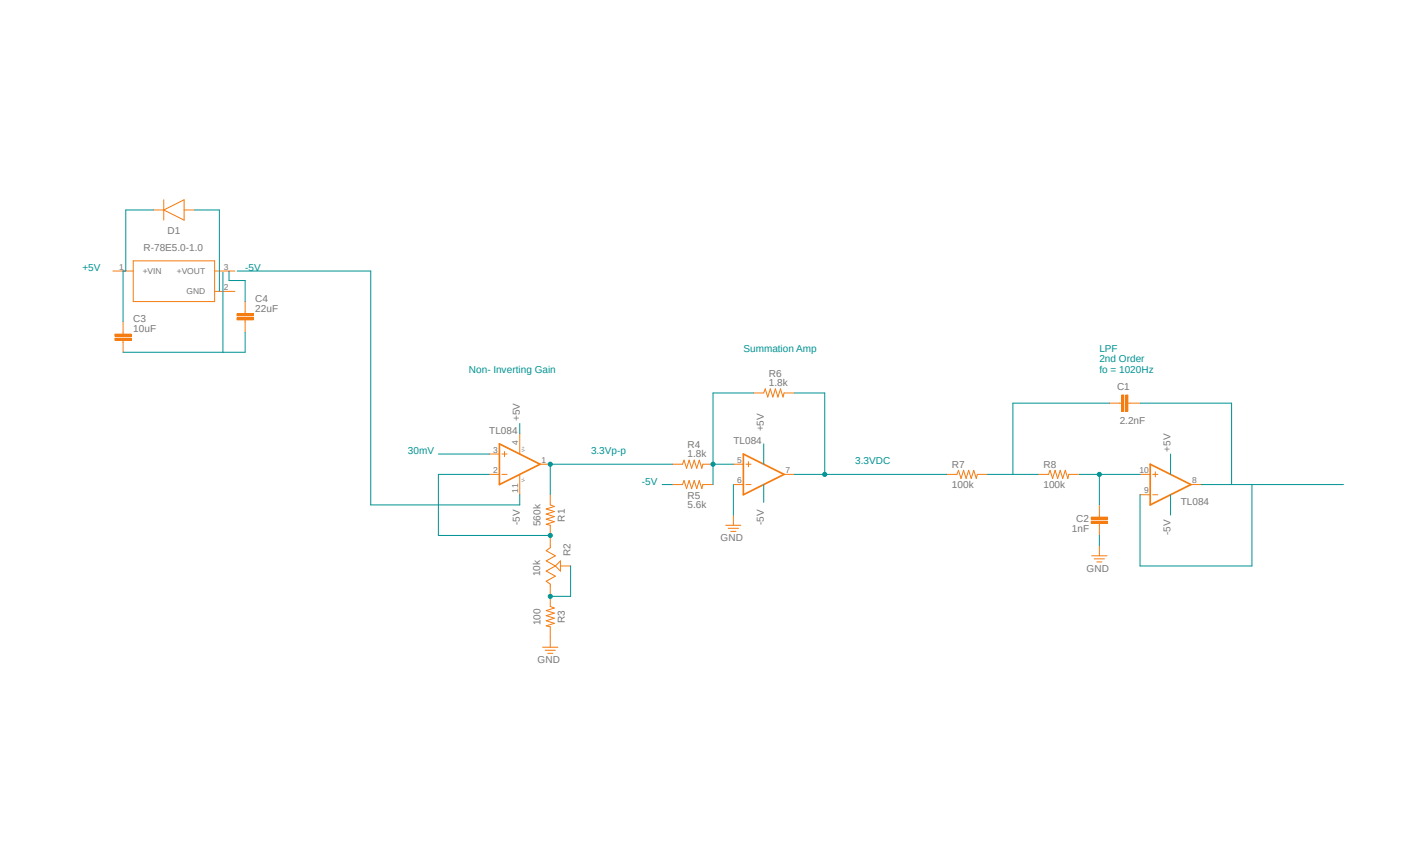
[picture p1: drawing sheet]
<svg xmlns="http://www.w3.org/2000/svg" width="356mm" height="216mm" viewBox="0 0 356 216" stroke-linecap="round" stroke-linejoin="round" font-family="sans-serif">
<path d="M20 49.7l315.6 116.5M335.6 49.7l-315.6 116.5" fill="none" stroke="#fff" stroke-width=".25"/>
<g fill="none" stroke="#f57c10" stroke-width=".25">
<path d="M188.2 98.1h2.5l.4-1 .6 2 .7-2 .6 2 .6-2 .7 2 .6-2 .6 2 .3-1h2.5M122.2 113.3h2.5M122.2 118.4h2.5M125.3 113.3h1.3M125.3 118.4h1.3M126 112.7v1.3M129.8 108.2v5.1M129.8 118.4v5.1M134.9 115.9h2.5M167.9 115.9h2.5l.4-1 .6 2 .7-2 .6 2 .7-2 .6 2 .6-2 .7 2 .2-1h2.6M183.1 115.9h2.5M186.3 115.9h1.2"/>
<path d="M186.9 115.2v1.3M195.8 118.4h2.5M236.4 118.4h2.6l.4-1 .6 2 .6-2 .7 2 .6-2 .6 2 .7-2 .6 2 .3-1h2.5M259.3 118.4h2.5l.4-1 .6 2 .7-2 .6 2 .7-2 .6 2 .6-2 .7 2 .2-1h2.6M284.7 118.4h2.5M287.9 118.4h1.2M288.5 117.8v1.2M137.4 123.5v2.5l1 .4-2 .6 2 .7-2 .6 2 .6-2 .7 2 .6-2 .7 1 .2v5.6l-1 .8 2.3 1.2-2.3 1.3 2.3 1.3M167.9 120.9h2.5l.4-1 .6 2.1 .7-2.1 .6 2.1 .7-2.1 .6 2.1 .6-2.1 .7 2.1 .2-1.1h2.6M181.2 131.1h3.8M181.9 131.9h2.5M182.5 132.6h1.3"/>
<path d="M183.1 120.9h2.5M183.1 128.6v2.5M186.3 120.9h1.2M284.7 123.5h2.5M287.9 123.5h1.2M297.4 120.9h2.5M138.7 141.3l-2.3 1.2 2.3 1.3-2.3 1.3 1 .7v5.6l1 .4-2 .6 2 .6-2 .7 2 .6-2 .6 2 .7-2 .6 1 .3v5M138.7 141.3l1.3-1.3v2.5zM140 141.3h2.5M135.5 161.5h3.8M136.1 162.3h2.6M136.8 163.1h1.2"/>
</g>
<path d="M124.7 110.8l10.2 5.1-10.2 5zM185.6 113.3l10.2 5.1-10.2 5.1zM287.2 115.9l10.2 5-10.2 5.1z" fill="none" stroke="#f57c10" stroke-width=".42"/>
<path d="M281.1 98.6h.5v4.1h-.5z" fill-rule="evenodd" fill="#f57c10"/>
<path d="M281.1 98.6h.5v4.1h-.5z" fill="none" stroke="#f57c10" stroke-width=".25"/>
<path d="M280.1 98.6h.5v4.1h-.5z" fill-rule="evenodd" fill="#f57c10"/>
<path d="M280.1 98.6h.5v4.1h-.5zM277.1 100.6h3M281.6 100.6h3.1" fill="none" stroke="#f57c10" stroke-width=".25"/>
<path d="M272.5 129.1h4.1v.5h-4.1z" fill-rule="evenodd" fill="#f57c10"/>
<path d="M272.5 129.1h4.1v.5h-4.1z" fill="none" stroke="#f57c10" stroke-width=".25"/>
<path d="M272.5 130.1h4.1v.5h-4.1z" fill-rule="evenodd" fill="#f57c10"/>
<path d="M28.2 67.6h5.1M33.3 65.1h20.3v10.2h-20.3zM53.6 67.6h5.1M53.6 72.7h5.1M272.5 130.1h4.1v.5h-4.1zM272.6 138.7h3.8M273.3 139.5h2.5M274.5 126v3.1M274.5 130.6v3M274.5 136.2v2.5M273.9 140.3h1.3" fill="none" stroke="#f57c10" stroke-width=".25"/>
<path d="M28.7 84.4h4.1v.5h-4.1z" fill-rule="evenodd" fill="#f57c10"/>
<path d="M28.7 84.4h4.1v.5h-4.1z" fill="none" stroke="#f57c10" stroke-width=".25"/>
<path d="M28.7 83.4h4.1v.5h-4.1z" fill-rule="evenodd" fill="#f57c10"/>
<path d="M28.7 83.4h4.1v.5h-4.1zM30.7 80.3v3.1M30.7 84.9v3" fill="none" stroke="#f57c10" stroke-width=".25"/>
<path d="M59.2 79.3h4v.5h-4z" fill-rule="evenodd" fill="#f57c10"/>
<path d="M59.2 79.3h4v.5h-4z" fill="none" stroke="#f57c10" stroke-width=".25"/>
<path d="M59.2 78.3h4v.5h-4z" fill-rule="evenodd" fill="#f57c10"/>
<path d="M38.4 52.4h2.5M40.9 52.4l5.1-2.5v5zM40.9 49.9v5M46 52.4h2.5M59.2 78.3h4v.5h-4zM61.2 75.3v3M61.2 79.8v3.1" fill="none" stroke="#f57c10" stroke-width=".25"/>
<path d="M55.7 87.9h5.5M183.1 120.9v7.7M274.5 133.6v2.6M142.5 141.3v7.5h-5.1" fill="none" stroke="#009292" stroke-width=".25"/>
<circle cx="137.4" cy="148.8" r=".51" fill="#009292"/>
<g fill="none" stroke="#009292" stroke-width=".25">
<path d="M167.9 115.9h-30.5v7.6"/>
<circle cx="137.4" cy="148.8" r=".51"/>
</g>
<circle cx="137.4" cy="115.9" r=".51" fill="#009292"/>
<g fill="none" stroke="#009292" stroke-width=".25">
<path d="M122.2 118.4h-12.7v15.2h27.9"/>
<circle cx="137.4" cy="115.9" r=".51"/>
</g>
<circle cx="137.4" cy="133.6" r=".51" fill="#009292"/>
<g fill="none" stroke="#009292" stroke-width=".25">
<path d="M59.2 67.6h33.4v58.4h37.2v-2.5M188.2 98.1h-10.1v22.8M109.5 113.3h12.7M129.8 105.7v2.5M178.1 115.9h5"/>
<circle cx="137.4" cy="133.6" r=".51"/>
</g>
<circle cx="178" cy="115.9" r=".51" fill="#009292"/>
<g fill="none" stroke="#009292" stroke-width=".25">
<path d="M198.3 98.1h7.7v20.3M198.3 118.4h38.1M165.4 120.9h2.5"/>
<circle cx="178" cy="115.9" r=".51"/>
</g>
<circle cx="205.9" cy="118.4" r=".51" fill="#009292"/>
<g fill="none" stroke="#009292" stroke-width=".25">
<path d="M190.7 110.8v5.1M246.6 118.4h12.7M269.5 118.4h15.2M274.5 118.4v7.6M277.1 100.6h-24.2v17.8"/>
<circle cx="205.9" cy="118.4" r=".51"/>
</g>
<circle cx="274.5" cy="118.4" r=".51" fill="#009292"/>
<g fill="none" stroke="#009292" stroke-width=".25">
<path d="M38.4 52.4h-7v15.2h-.7v12.7M48.5 52.4h6.3v20.3M55.7 67.9v20h-25M57.2 67.6v2.4h4v5.3M61.2 82.9v5M284.7 100.6h22.9v20.3M292.3 113.3v5.1M190.7 120.9v4.5M292.3 123.5v5.1M299.9 120.9h35.6M312.6 120.9v20.4h-27.9v-17.8"/>
<circle cx="274.5" cy="118.4" r=".51"/>
</g>
<g font-size="2.5" fill="#757575">
<text x="41.8" y="58.4">D1</text>
<text x="35.8" y="62.6">R-78E5.0-1.0</text>
<text x="63.8" y="77.8">22uF</text>
<text x="63.8" y="75.3">C4</text>
<text x="33.3" y="82.9">10uF</text>
<text x="33.3" y="80.3">C3</text>
<text x="192" y="94.1">R6</text>
<text x="192" y="96.3">1.8k</text>
<text x="278.9" y="97.3">C1</text>
<text x="129.8" y="105.1" transform="rotate(-90 129.8 105.1)">+5V</text>
<text x="190.7" y="107.7" transform="rotate(-90 190.7 107.7)">+5V</text>
<text x="279.6" y="105.7">2.2nF</text>
<text x="122.2" y="108.2">TL084</text>
<text x="171.7" y="111.8">R4</text>
<text x="183.1" y="110.8">TL084</text>
<text x="292.3" y="112.7" transform="rotate(-90 292.3 112.7)">+5V</text>
<text x="171.7" y="114.1">1.8k</text>
<text x="237.7" y="116.9">R7</text>
<text x="260.6" y="116.9">R8</text>
<text x="171.7" y="124.5">R5</text>
<text x="237.7" y="121.7">100k</text>
<text x="260.6" y="121.7">100k</text>
<text x="129.8" y="131.1" transform="rotate(-90 129.8 131.1)">-5V</text>
<text x="135" y="131.3" transform="rotate(-90 135 131.3)">560k</text>
<text x="141.1" y="130.2" transform="rotate(-90 141.1 130.2)">R1</text>
<text x="171.7" y="126.8">5.6k</text>
<text x="190.7" y="131.1" transform="rotate(-90 190.7 131.1)">-5V</text>
<text x="268.8" y="130.3">C2</text>
<text x="294.9" y="126">TL084</text>
<text x="180" y="135">GND</text>
<text x="267.7" y="132.9">1nF</text>
<text x="292.3" y="133.6" transform="rotate(-90 292.3 133.6)">-5V</text>
<text x="134.9" y="143.8" transform="rotate(-90 134.9 143.8)">10k</text>
<text x="142.5" y="138.7" transform="rotate(-90 142.5 138.7)">R2</text>
<text x="271.4" y="142.7">GND</text>
<text x="141.1" y="155.5" transform="rotate(-90 141.1 155.5)">R3</text>
<text x="135" y="156" transform="rotate(-90 135 156)">100</text>
<text x="134.2" y="165.5">GND</text>
</g>
<g font-size="2.5" fill="#009292">
<text x="20.6" y="67.7">+5V</text>
<text x="61.2" y="67.7">-5V</text>
<text x="185.7" y="88">Summation Amp</text>
<text x="274.5" y="87.8">LPF</text>
<text x="117.1" y="93">Non- Inverting Gain</text>
<text x="274.5" y="90.5">2nd Order</text>
<text x="274.5" y="93">fo = 1020Hz</text>
<text x="101.9" y="113.3">30mV</text>
<text x="147.6" y="113.3">3.3Vp-p</text>
<text x="213.6" y="115.9">3.3VDC</text>
<text x="160.3" y="120.9">-5V</text>
</g>
<g font-size="2.1" fill="#757575">
<text x="29.8" y="67.3">1</text>
<text x="35.6" y="68.4">+VIN</text>
<text x="44.2" y="68.4">+VOUT</text>
<text x="55.9" y="67.3">3</text>
<text x="46.6" y="73.5">GND</text>
<text x="55.9" y="72.3">2</text>
<text x="123.1" y="113">3</text>
<text x="129.4" y="111" transform="rotate(-90 129.4 111)">4</text>
<text x="123.1" y="118.1">2</text>
<text x="135.2" y="115.5">1</text>
<text x="184.1" y="115.5">5</text>
<text x="196.2" y="118.1">7</text>
<text x="284.5" y="118.1">10</text>
<text x="129.4" y="122.9" transform="rotate(-90 129.4 122.9)">11</text>
<text x="184.1" y="120.6">6</text>
<text x="285.7" y="123.1">9</text>
<text x="297.7" y="120.6">8</text>
</g>
<g font-size="1.1" fill="#757575">
<text x="131.1" y="112.7" transform="rotate(-90 131.1 112.7)">V+</text>
<text x="131.1" y="120.3" transform="rotate(-90 131.1 120.3)">V-</text>
</g>
</svg>
